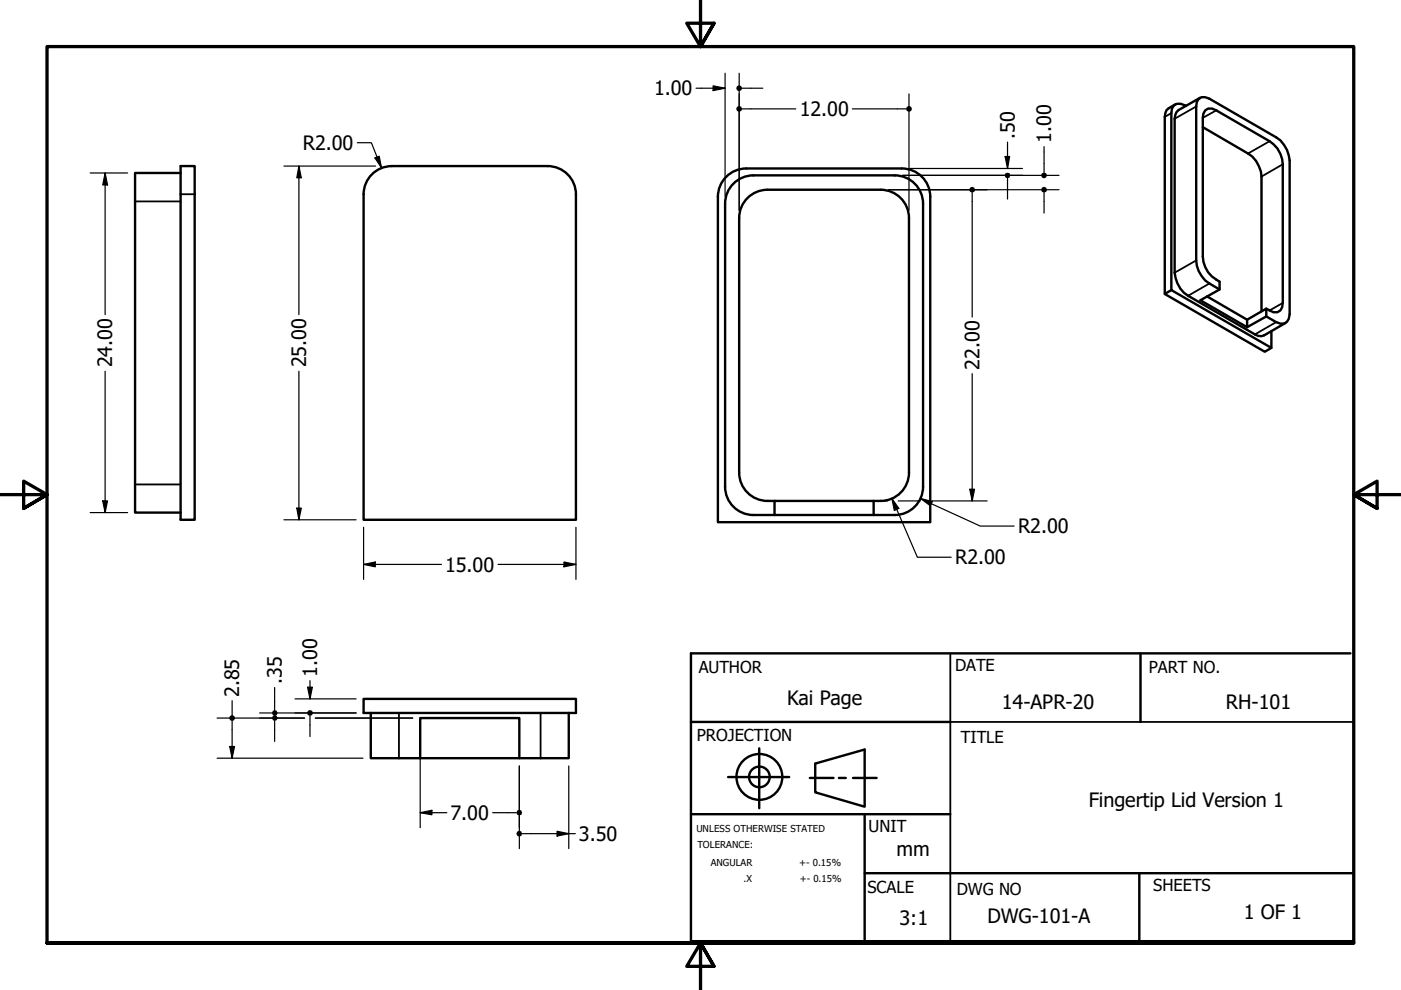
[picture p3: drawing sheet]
<svg xmlns="http://www.w3.org/2000/svg" width="297mm" height="210mm" viewBox="0 0 297 210" stroke-linecap="round" stroke-linejoin="round" font-family="sans-serif">
<!-- layer: Visible (ANSI) -->
<g fill="none" stroke="#000" stroke-width=".51">
<path d="M38.3 36.7h-9.7v72h9.7M38.3 35.2h3v75h-3zM83.1 35.2h33M83.1 35.2a6 6 0 0 0-6 6M116.1 35.2a6 6 0 0 1 6 6M159.7 37.2h30M159.7 37.2a6 6 0 0 0-6 6v60a6 6 0 0 0 6 6M189.7 37.2a6 6 0 0 1 6 6v60a6 6 0 0 1-6 6M191.2 35.7h-33a6 6 0 0 0-6 6v69h45v-69a6 6 0 0 0-6-6M249.2 22.1l-1.9 1.2-.3 1.5v37.5l21.2 12.3 1.4-.8M251.5 22.5a1.83 1.83 0 0 0-2.1-.4 1.83 1.83 0 0 0-1.1 1.9v37.5l21.3 12.3v-3.6M254.4 20.7l-4.5 2.6-.5 .5-.4 1.4v32.6a6.4 6.4 0 0 0 2.9 4.9l14.9 8.5 .7 .1 .5-.2 4.5-2.6"/>
<path d="M255 27l9.6 5.5a6 6 0 0 1 2.9 4.9v28.6M77.1 41.2v69h45v-69M248.3 61.5l-1.3 .8M255.9 62.8l8.5 5v1.6l-9.9-5.7 4.1-2.3v-1.7a6 6 0 0 1-3.6-5.3v-29.4a1.72 1.72 0 0 1 .9-1.8 1.72 1.72 0 0 1 2 .2l11.3 6.5a5.9 5.9 0 0 1 2.8 4.9v29.4a1.69 1.69 0 0 1-.8 1.8 1.69 1.69 0 0 1-2-.2l-.7-.4M258.6 61.4l-2.2-1.3a6.2 6.2 0 0 1-2.8-4.9v-32.6l.1-1a1.66 1.66 0 0 1 2.7-.7l14.2 8.2a6.4 6.4 0 0 1 2.8 4.9v32.6a1.77 1.77 0 0 1-.8 1.8 1.77 1.77 0 0 1-2-.1l-2.1-1.2M264.4 67.8l4.1-2.4v1.7l-4.1 2.3M159.7 109.2h30M164.2 109.2v-3h21v3M164.2 106.2a6.4 6.4 0 0 1-7.2-4.1l-.3-1.9v-54a6 6 0 0 1 6.1-6h23.9a6 6 0 0 1 6 6v54a6 6 0 0 1-6 6h-1.5M77.1 148.2h45v3h-45zM78.6 151.2v9.6h10.5M89.1 152.2h21v8.6h-21z"/>
<path d="M120.6 151.2v9.6h-10.5"/>
</g>
<!-- layer: Visible Narrow (ANSI) -->
<g fill="none" stroke="#000" stroke-width=".38">
<path d="M248.3 24l-1.3 .8M253.6 22.6l-4.6 2.6M257.9 23.4l-2.9 1.6M269.2 29.9l-4.6 2.6M272 34.8l-4.5 2.6M28.6 42.7h9.7M38.3 41.2h3M253.6 55.2l-4.6 2.6M256.4 60.1l-4.5 2.6M270.6 68.3l-4.5 2.6M272 64.2l-2.8 1.6M28.6 102.7h9.7"/>
<path d="M84.6 151.2v9.6M114.6 151.2v9.6"/>
</g>
<!-- layer: Border (ANSI) -->
<path d="M148.5 -.1v10l-2.9-5h5.8l-2.9 5 2.9-5M0 104.9h10l-5-2.9v5.8l5-2.9-5 2.9M297 104.9h-10l5-2.9v5.8l-5-2.9 5 2.9M10 199.9v-190h277v190h-277h277M151.4 204.9l-2.9-5 2.9 5h-5.8l2.9-5v10" fill="none" stroke="#000" stroke-width=".7"/>
<!-- layer: Title (ANSI) -->
<g fill="none" stroke="#000" stroke-width=".51">
<path d="M241.8 138.5v14.6M286.3 138.5h-139.8v61.1h140.5M146.5 153.1h55M161 158.7v12.7M146.5 172.6h55M154.4 164.8h12.9M171.7 164.9h5M172.8 161.9l10.5-3v12.1l-10.5-3zM177.9 164.9h1.4M180.8 164.9h5.1M183.3 172.6v27.3M183.3 185.1h103.5"/>
<path d="M241.6 185.1v14.8"/>
<circle cx="161" cy="164.7" r="4.9"/>
<circle cx="161" cy="164.7" r="2.19"/>
</g>
<path d="M201.5 138.5v61.1M201.5 153.1h85.3M139.3 199.9h147.5" fill="none" stroke="#000" stroke-width=".38"/>
<!-- layer: Dimension (ANSI) -->
<g fill="none" stroke="#000" stroke-width=".25">
<path d="M147.6 18.7h6.1M151.2 18.2l2.5 .5-2.5 .5zM153.7 15.5v26.1M156.7 15.5v29.1M157.4 18.7h4.3M192.7 19.9v24.7M19.1 36.7h8M22.3 36.7l.5 2.5h-1zM22.3 36.7v30M60.2 35.2h19.4M63.4 35.2l.5 2.5h-1zM63.4 35.2v31.5"/>
<path d="M75.8 30.3h2.9l2.2 5.3M79.5 33.5l.9-.4 .5 2.5zM157.4 23.1h11.3M180.7 23.1h11.4M191.3 37.2h33.2M192.8 35.7h24M213.1 33.2h1l-.5 2.5zM213.6 30.1v5.6M213.6 37.8v4.4M221.4 31.1v5.5M188.3 40.2h36.2M206.1 40.9v26.3"/>
<path d="M221.4 40.9v4.3M22.3 78.7v30M63.4 78.7v31.5M206.1 79.2v27M19.1 108.7h8M21.8 106.2h1l-.5 2.5zM60.2 110.2h15.3M62.9 107.7h1l-.5 2.5zM77.1 119.7l2.5-.5v1zM77.1 119.7h16.5M77.1 111.8v11M105.6 119.7h16.5"/>
<path d="M119.6 119.2l2.5 .5-2.5 .5zM122.1 111.8v11M186.8 106.2h1.4M189.1 105.7l1.5 2.1-1 .4zM189.1 105.7l5.4 12.4h7.2M190.4 106.2h4.7M195.2 105.7l2.5 .6-.5 .9zM195.2 105.7l12.6 5.8h7.2M197.6 106.2h11.7M205.6 103.7h1l-.5 2.5zM46 152.2h18.6M48.7 158.3h1l-.5 2.5z"/>
<path d="M49.2 148.6v3.6M49.2 152.9v7.9M55.1 151.2h20.4M58.2 145.8v4.7M58.2 152.9v4.3M62.5 148.2h13M65.2 145.7h1l-.5 2.5zM65.7 144.3v3.9M65.7 151.8v4.4M66.9 152.2h20.6M89.1 153.8v21.7M46 160.8h31"/>
<path d="M89.1 172.3l2.5-.5v1zM89.1 172.3h5.6M104.5 172.3h5M110.1 162.4v17.5M110.7 176.8h11.3M118.1 176.2l2.5 .6-2.5 .5zM120.6 162.4v17.5"/>
</g>
<g fill="#000">
<path d="M151.2 18.2l2.5 .5-2.5 .5z" fill-rule="evenodd"/>
<path d="M22.3 36.7l.5 2.5h-1z" fill-rule="evenodd"/>
<path d="M63.4 35.2l.5 2.5h-1z" fill-rule="evenodd"/>
<path d="M79.5 33.5l.9-.4 .5 2.5z" fill-rule="evenodd"/>
<path d="M213.1 33.2h1l-.5 2.5z" fill-rule="evenodd"/>
<path d="M213.2 36.7l.4-.1 .5 .1 .1 .5-.1 .4-.5 .2-.4-.2-.2-.4z" fill-rule="evenodd"/>
<path d="M21.8 106.2h1l-.5 2.5z" fill-rule="evenodd"/>
<path d="M62.9 107.7h1l-.5 2.5z" fill-rule="evenodd"/>
<path d="M77.1 119.7l2.5-.5v1z" fill-rule="evenodd"/>
<path d="M189.1 105.7l1.5 2.1-1 .4z" fill-rule="evenodd"/>
<path d="M195.2 105.7l2.5 .6-.5 .9z" fill-rule="evenodd"/>
<path d="M205.6 103.7h1l-.5 2.5z" fill-rule="evenodd"/>
<path d="M119.6 119.2l2.5 .5-2.5 .5z" fill-rule="evenodd"/>
<path d="M48.7 158.3h1l-.5 2.5z" fill-rule="evenodd"/>
<path d="M65.2 145.7h1l-.5 2.5z" fill-rule="evenodd"/>
<path d="M89.1 172.3l2.5-.5v1z" fill-rule="evenodd"/>
<path d="M118.1 176.2l2.5 .6-2.5 .5z" fill-rule="evenodd"/>
<circle cx="156.7" cy="18.7" r=".63"/>
<circle cx="156.7" cy="23.1" r=".63"/>
<circle cx="192.7" cy="23.1" r=".63"/>
<circle cx="221.4" cy="37.2" r=".62"/>
<circle cx="206.1" cy="40.2" r=".63"/>
<circle cx="221.4" cy="40.2" r=".63"/>
<circle cx="49.2" cy="152.2" r=".63"/>
<circle cx="58.3" cy="152.2" r=".61"/>
<circle cx="58.3" cy="151.1" r=".61"/>
<circle cx="65.7" cy="151.2" r=".63"/>
<circle cx="110.1" cy="176.7" r=".62"/>
<circle cx="110.1" cy="172.3" r=".62"/>
</g>
<g font-size="4.2">
<text x="138.7" y="20.2">1.00</text>
<text x="169.5" y="24.6">12.00</text>
<text x="215.1" y="29.4" transform="rotate(-90 215.1 29.4)">.50</text>
<text x="64.2" y="31.8">R2.00</text>
<text x="222.9" y="30.3" transform="rotate(-90 222.9 30.3)">1.00</text>
<text x="23.8" y="77.9" transform="rotate(-90 23.8 77.9)">24.00</text>
<text x="64.9" y="77.9" transform="rotate(-90 64.9 77.9)">25.00</text>
<text x="207.6" y="78.5" transform="rotate(-90 207.6 78.5)">22.00</text>
<text x="215.8" y="113.1">R2.00</text>
<text x="202.5" y="119.7">R2.00</text>
<text x="94.4" y="121.2">15.00</text>
<text x="67.2" y="143.5" transform="rotate(-90 67.2 143.5)">1.00</text>
<text x="50.7" y="147.8" transform="rotate(-90 50.7 147.8)">2.85</text>
<text x="59.8" y="145" transform="rotate(-90 59.8 145)">.35</text>
<text x="166.9" y="149.5">Kai Page</text>
<text x="212.4" y="150.3">14-APR-20</text>
<text x="259.9" y="150.4">RH-101</text>
<text x="95.5" y="173.8">7.00</text>
<text x="230.8" y="171.2">Fingertip Lid Version 1</text>
<text x="122.7" y="178.3">3.50</text>
<text x="190.1" y="181.5">mm</text>
<text x="190.7" y="196.2">3:1</text>
<text x="209.4" y="195.7">DWG-101-A</text>
<text x="263.7" y="194.9">1 OF 1</text>
</g>
<g font-size="3.5">
<text x="148.1" y="142.8">AUTHOR</text>
<text x="202.5" y="142.2">DATE</text>
<text x="243.6" y="142.8">PART NO.</text>
<text x="147.8" y="157.2">PROJECTION</text>
<text x="203.7" y="157.5">TITLE</text>
<text x="184.1" y="176.4">UNIT</text>
<text x="184" y="189.3">SCALE</text>
<text x="202.9" y="189.7">DWG NO</text>
<text x="244.5" y="188.9">SHEETS</text>
</g>
<g font-size="2">
<text x="147.6" y="176.4">UNLESS OTHERWISE STATED</text>
<text x="147.9" y="179.9">TOLERANCE:</text>
<text x="150.7" y="183.6">ANGULAR</text>
<text x="169.4" y="183.7">+- 0.15%</text>
<text x="157.6" y="187">.X</text>
<text x="169.5" y="187">+- 0.15%</text>
</g>
</svg>
